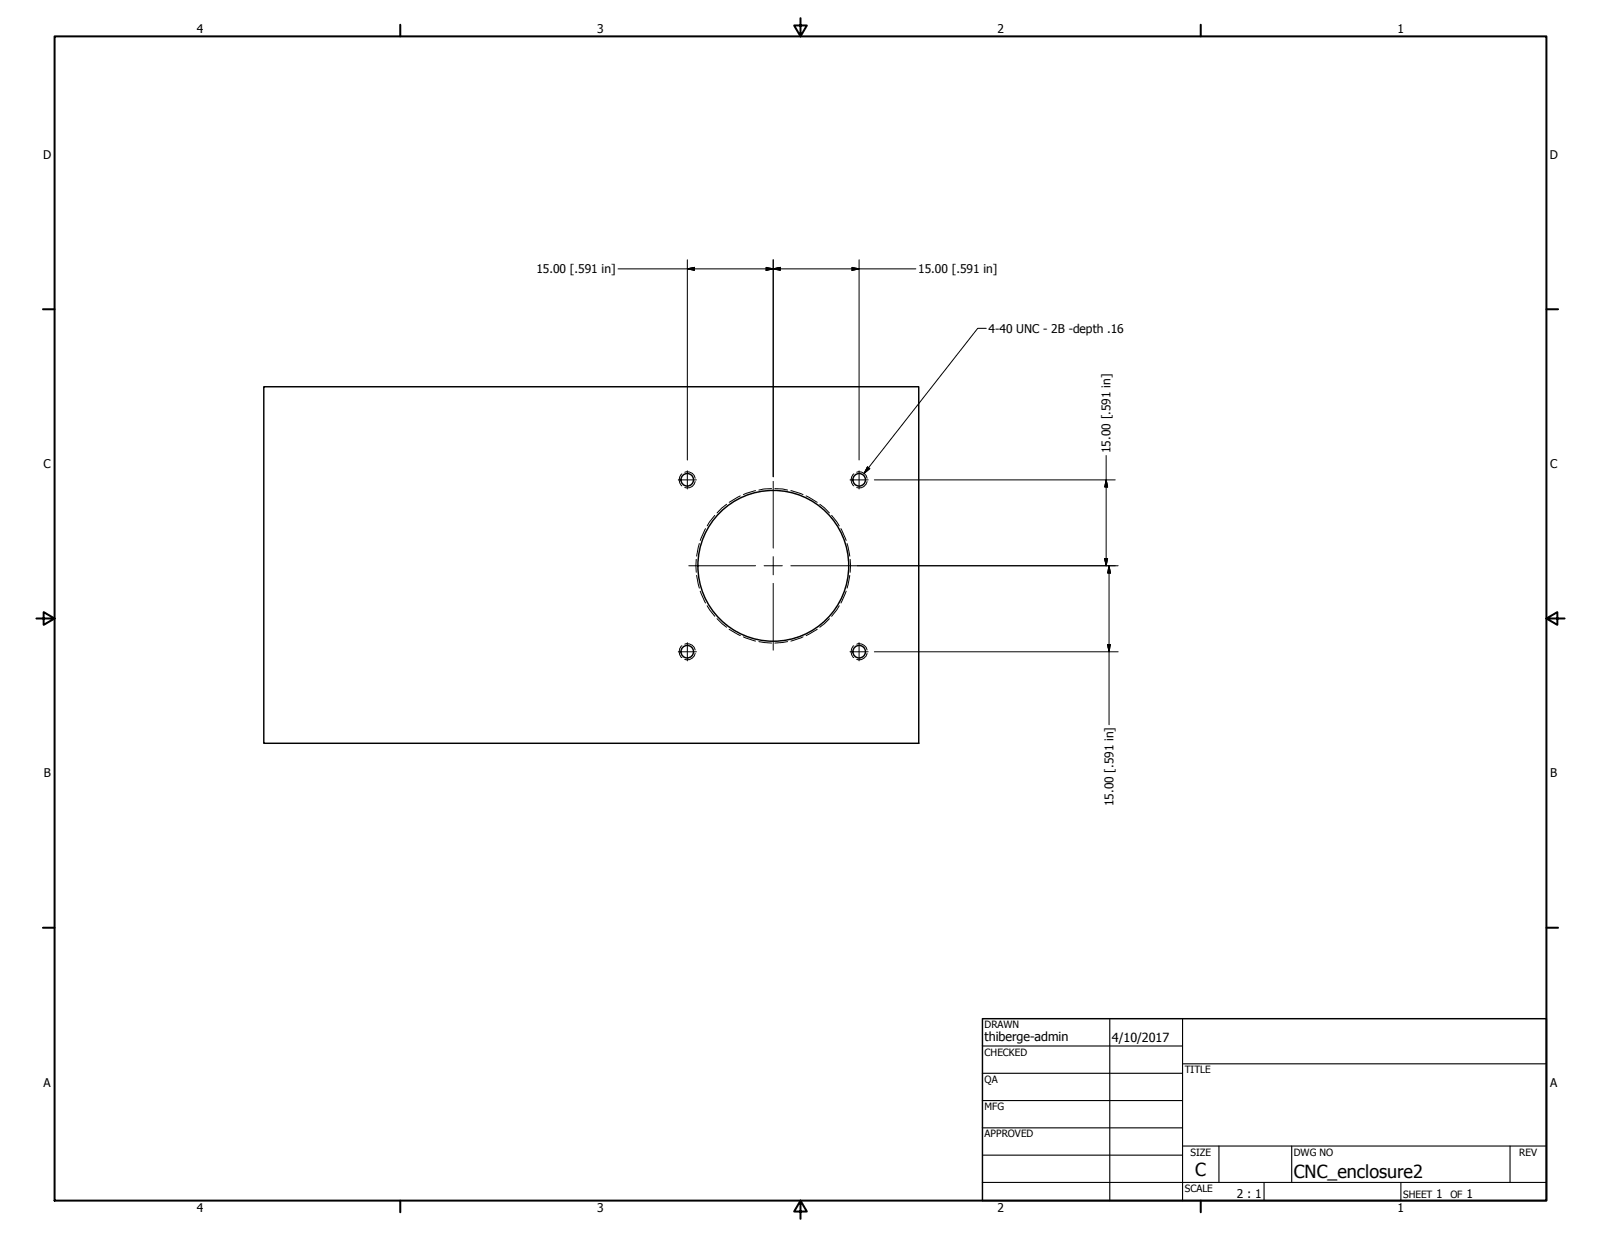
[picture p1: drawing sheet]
<svg xmlns="http://www.w3.org/2000/svg" width="559mm" height="432mm" viewBox="0 0 559 432" stroke-linecap="round" stroke-linejoin="round" font-family="sans-serif">
<!-- layer: Visible (ANSI) -->
<g fill="none" stroke="#000" stroke-width=".51">
<path d="M92.1 135h228.6v124.5h-228.6z"/>
<circle cx="239.9" cy="167.5" r="2.19"/>
<circle cx="299.9" cy="167.5" r="2.19"/>
<circle cx="269.9" cy="197.5" r="26.3"/>
<circle cx="239.9" cy="227.5" r="2.19"/>
<circle cx="299.9" cy="227.5" r="2.19"/>
</g>
<!-- layer: Hidden Narrow (ANSI) -->
<g fill="none" stroke="#000" stroke-width=".35">
<path d="M238 165.4a2.78 2.78 0 0 0 0 4.2M239 164.8a2.74 2.74 0 0 1 3.6 2.1M242.6 168.1a2.69 2.69 0 0 1-3.6 2.1M249.5 179.9l-2.7 3.7M253.6 176l-3.3 3.1M258.4 173.1l-3.9 2.2M263.7 171.3l-4.2 1.4M269.3 170.6l-2.7 .1-1.7 .4M270.4 170.6l2.7 .1 1.8 .4M276 171.3l4.3 1.4M281.4 173.1l3.8 2.2M286.1 176l3.4 3.1"/>
<path d="M290.3 179.9l2.6 3.7M298 165.4a2.78 2.78 0 0 0 0 4.2M299 164.8a2.74 2.74 0 0 1 3.6 2.1M302.6 168.1a2.76 2.76 0 0 1-3.6 2.1M243 195.3v4.5M244.1 189.7l-1 4.4M246.3 184.5l-1.9 4.2M293.5 184.5l1.8 4.2M295.7 189.7l.9 4.4M296.7 195.3v4.5M243.1 200.9l1 4.4M244.4 206.4l1.9 4.1"/>
<path d="M246.8 211.5l2.7 3.6M250.3 216l3.3 2.9M254.5 219.6l3.9 2.3M285.2 219.6l-3.8 2.3M289.5 216l-3.4 2.9M292.9 211.5l-2.6 3.6M295.3 206.4l-1.8 4.1M296.6 200.9l-.9 4.4M238 225.4a2.71 2.71 0 0 0 0 4.2M239 224.9a2.75 2.75 0 0 1 3.6 2M242.6 228.1a2.78 2.78 0 0 1-3.6 2.1M259.5 222.3l4.2 1.5"/>
<path d="M264.9 224l4.4 .5M274.9 224l-4.5 .5M280.3 222.3l-4.3 1.5M298 225.4a2.71 2.71 0 0 0 0 4.2M299 224.9a2.75 2.75 0 0 1 3.6 2M302.6 228.1a2.86 2.86 0 0 1-3.6 2.1"/>
</g>
<!-- layer: Border (ANSI) -->
<g fill="none" stroke="#000" stroke-width=".7">
<path d="M19 12.7h520.8v406.4h-520.8zM139.7 8.6v4.1M279.4 6.3v6.4l-2.2-3.8h4.4l-2.2 3.8M419.1 8.6v4.1M15 107.9h4M539.8 107.9h4M12.7 215.9h6.3l-3.8-2.2v4.4l3.8-2.2M539.8 215.9l3.8 2.2v-4.4l-3.8 2.2h6.3M15 323.8h4M539.8 323.8h4M139.7 419.1v4.1M279.4 419.1l2.2 3.8h-4.4l2.2-3.8v6.3"/>
<path d="M419.1 419.1v4.1"/>
</g>
<!-- layer: Title (ANSI) -->
<g fill="none" stroke="#000" stroke-width=".38">
<path d="M387.3 355.6v63.5M412.7 355.6v63.5M342.9 365.1h69.8M342.9 374.6h69.8M412.7 371.3h127.1M342.9 384.2h69.8M342.9 393.7h69.8M342.9 412.7h196.9M342.9 403.2h69.8M412.7 400h127.1M425.4 400v12.7M441.2 412.7v6.4"/>
<path d="M450.8 400v12.7M488.9 412.7v6.4M527 400v12.7"/>
</g>
<path d="M342.9 355.6h196.9v63.5h-196.9z" fill="none" stroke="#000" stroke-width=".51"/>
<!-- layer: Center Mark (ANSI) -->
<g fill="none" stroke="#000" stroke-width=".35">
<path d="M236.7 167.5h6.4M239.9 164.3v6.4M269.9 168v23.3M296.7 167.5h6.3M299.8 164.3v6.4M240.4 197.5h23.3M266.7 197.5h6.3M269.9 194.3v6.4M276 197.5h23.3M269.9 203.6v23.3M236.7 227.5h6.4M239.9 224.3v6.4"/>
<path d="M296.7 227.5h6.3M299.8 224.3v6.4"/>
</g>
<!-- layer: Dimension (ANSI) -->
<g fill="none" stroke="#000" stroke-width=".35">
<path d="M215.7 93.9h104M239.9 93.9l2.5-.6v1.1zM239.9 90.7v69.9M267.4 93.3l2.5 .6-2.5 .5zM269.9 93.9l2.5-.6v1.1zM269.9 90.7v75.7M297.4 93.3l2.4 .6-2.4 .5zM299.8 90.7v69.9M386.1 159v38.5M305.2 167.5h84.1M386.1 167.5l.5 2.5h-1zM299.3 197.5h91"/>
<path d="M385.6 195h1l-.5 2.5zM387.1 197.5l.4 2.5h-.9zM387.1 197.5v55.5M305.2 227.5h85.1M386.6 225h.9l-.4 2.5z"/>
</g>
<g fill="#000" stroke="#000" stroke-width=".35">
<path d="M239.9 93.9l2.5-.6zM239.9 93.9l2.5-.6v1.1zM267.4 94.4l2.5-.5zM267.4 93.3l2.5 .6-2.5 .5zM269.9 93.9l2.5-.6zM269.9 93.9l2.5-.6v1.1zM297.4 94.4l2.4-.5zM297.4 93.3l2.4 .6-2.4 .5zM386.1 167.5l.5 2.5zM386.1 167.5l.5 2.5h-1zM385.6 195l.5 2.5zM385.6 195h1l-.5 2.5z"/>
<path d="M387.1 197.5l.4 2.5zM387.1 197.5l.4 2.5h-.9zM386.6 225l.5 2.5zM386.6 225h.9l-.4 2.5z"/>
</g>
<!-- layer: Symbol (ANSI) -->
<path d="M344.2 114.6h-3l-39.6 50.6M302.8 163l.8 .6-2 1.6z" fill="none" stroke="#000" stroke-width=".35"/>
<path d="M302.8 163l-1.2 2.2zM302.8 163l.8 .6-2 1.6z" fill="#000" stroke="#000" stroke-width=".35"/>
<g font-size="6.3">
<text x="417.2" y="410.6">C</text>
<text x="451.6" y="411.1">CNC_enclosure2</text>
</g>
<g font-size="4.4">
<text x="343.7" y="363.5">thiberge-admin</text>
<text x="388.1" y="363.7">4/10/2017</text>
</g>
<g font-size="4.2">
<text x="68.7" y="11.7">4</text>
<text x="208.4" y="11.7">3</text>
<text x="348.1" y="11.7">2</text>
<text x="487.8" y="11.7">1</text>
<text x="15.1" y="55.5">D</text>
<text x="540.9" y="55.5">D</text>
<text x="187.2" y="95.4">15.00 [.591 in]</text>
<text x="320.5" y="95.4">15.00 [.591 in]</text>
<text x="345.1" y="116.1">4-40 UNC - 2B -depth .16</text>
<text x="387.6" y="158.2" transform="rotate(-90 387.6 158.2)">15.00 [.591 in]</text>
<text x="15.2" y="163.4">C</text>
<text x="541" y="163.4">C</text>
<text x="15.3" y="271.4">B</text>
<text x="541.1" y="271.4">B</text>
<text x="388.6" y="281.4" transform="rotate(-90 388.6 281.4)">15.00 [.591 in]</text>
<text x="15.2" y="379.3">A</text>
<text x="541" y="379.3">A</text>
<text x="431.7" y="418.3">2 : 1</text>
<text x="501.3" y="418.3">1</text>
<text x="511.8" y="418.3">1</text>
<text x="68.7" y="423.2">4</text>
<text x="208.4" y="423.2">3</text>
<text x="348.1" y="423.2">2</text>
<text x="487.8" y="423.2">1</text>
</g>
<g font-size="3.5">
<text x="343.7" y="358.9">DRAWN</text>
<text x="343.7" y="368.5">CHECKED</text>
<text x="413.5" y="374.6">TITLE</text>
<text x="343.7" y="378">QA</text>
<text x="343.7" y="387.5">MFG</text>
<text x="343.7" y="397.1">APPROVED</text>
<text x="415.5" y="403.4">SIZE</text>
<text x="451.6" y="403.4">DWG NO</text>
<text x="530.3" y="403.4">REV</text>
<text x="413.5" y="416.1">SCALE</text>
<text x="489.7" y="418.3">SHEET</text>
<text x="506.2" y="418.3">OF</text>
</g>
</svg>
